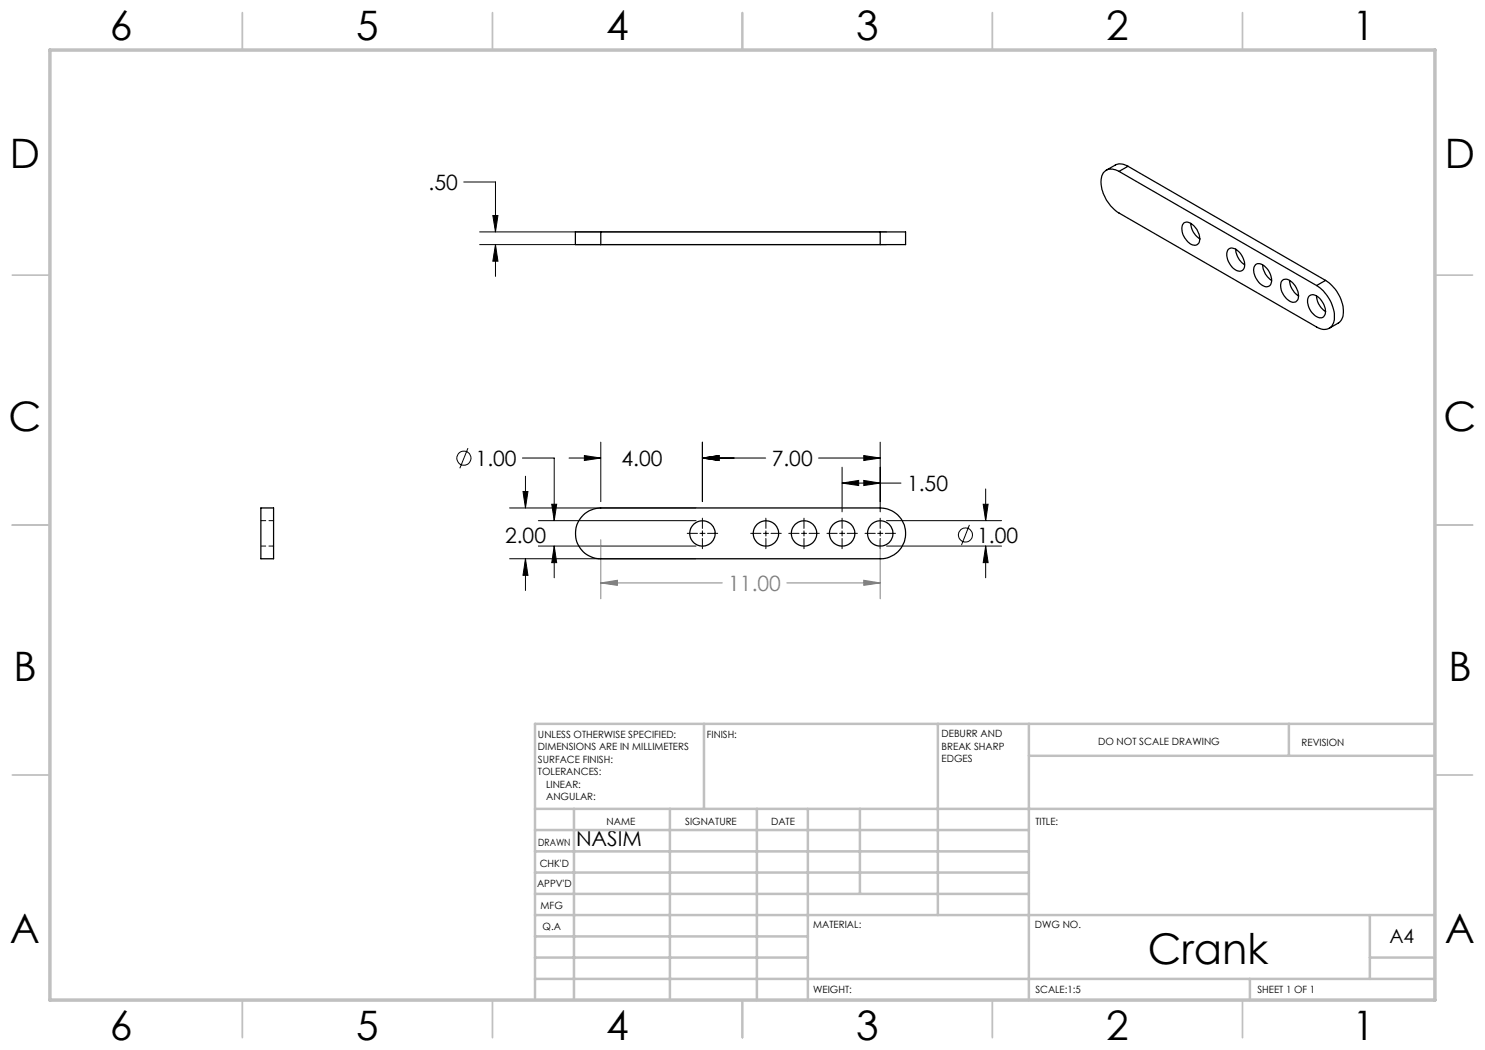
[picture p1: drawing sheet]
<svg xmlns="http://www.w3.org/2000/svg" width="297mm" height="210mm" viewBox="0 0 297 210" stroke-linecap="round" stroke-linejoin="round" font-family="sans-serif">
<g fill="none" stroke="#000" stroke-width=".2">
<path d="M92.7 36.4h6.4v10M95.9 46.4h81.4M95.9 48.9h81.4M98.6 43.1h1l-.5 3.3zM99.1 48.9l.5 3.3h-1zM99.1 48.9v6.4M93.6 89.6l-1.6 4.1M104.5 91.6h6.3v12.5M104.6 98.3h1l-.5 3.3zM105.1 95.2v6.4M113.8 91.6h6.4M116.9 91.1l3.3 .5-3.3 .5z"/>
<path d="M120.2 88.4v11.9M140.5 91.6l3.3-.5v1zM140.5 88.4v11.9M140.5 91.6h12.6M163.7 91.6h12.3M168.4 96.6l3.3-.5v1zM168.4 93.4v9M168.4 96.6h11.8M172.8 91.1l3.2 .5-3.2 .5zM172.8 96.1l3.2 .5-3.2 .5zM176 88.4v14M197.1 97.8v6.3"/>
<path d="M101.9 101.6h37.3M101.9 111.8h37.3M105.1 111.8l.5 3.3h-1zM105.1 111.8v6.3M107.7 109.2h31.5M107.7 104.1h31.5M110.3 100.9h1l-.5 3.2zM110.8 109.2l.5 3.3h-1zM110.8 109.2v6.4M137.4 106.7h2.1M140 106.7h1M140.5 103.6v2.1"/>
<path d="M140.5 106.2v1M140.5 107.7v2M141.5 106.7h2M150.1 106.7h2.1M152.7 106.7h1M153.2 103.6v2.1M153.2 106.2v1M153.2 107.7v2M154.2 106.7h2M157.8 106.7h2M160.3 106.7h1M160.8 103.6v2.1"/>
<path d="M160.8 106.2v1M160.8 107.7v2M161.8 106.7h2.1M165.4 106.7h2M167.9 106.7h1M168.4 103.6v2.1M168.4 106.2v1M168.4 107.7v2M169.4 106.7h2.1M173 106.7h2M175.5 106.7h1.1M176 103.6v2.1"/>
<path d="M176 106.2v1M176 107.7v2M177.1 106.7h2M177.3 109.2h23M177.3 104.1h23M193.9 105l-1.6 4M196.6 100.9h1l-.5 3.2zM197.1 109.2l.5 3.3h-1zM197.1 109.2v6.4"/>
<circle cx="92.8" cy="91.6" r="1.42"/>
<circle cx="193.1" cy="107" r="1.4"/>
</g>
<path d="M120.2 116.6l3.3-.5v1zM120.2 107.9v11.9M120.2 116.6h24.3M157.4 116.6h18.6M172.8 116.1l3.2 .5-3.2 .5zM176 107.9v11.9" fill="none" stroke="#808080" stroke-width=".2"/>
<g fill="none" stroke="#c0c0c0" stroke-width=".35">
<path d="M48.5 2.5v7.5M98.5 2.5v7.5M148.5 2.5v7.5M198.5 2.5v7.5M248.5 2.5v7.5M2.5 55h7.5M287 55h7.5M2.5 105h7.5M287 105h7.5M2.5 155h7.5M287 155h7.5M48.5 200v7.5"/>
<path d="M98.5 200v7.5M148.5 200v7.5M198.5 200v7.5M248.5 200v7.5"/>
</g>
<g fill="none" stroke="#c0c0c0" stroke-width=".5">
<path d="M140.8 144.8v17M187.6 144.8v38.2M205.8 144.8v55.2M205.8 151.2h81.2M257.8 144.8v6.4M287 144.8h-180v55.2M107 161.8h180M107 178.8h98.8M107 174.5h98.8M107 170.3h98.8M107 166h98.8M114.8 161.8v38.2"/>
<path d="M134 161.8v38.2M151.4 161.8v38.2M161.6 161.8v38.2M172 161.8v17M107 195.8h180M107 191.5h54.6M107 187.3h54.6M107 183h180M250 195.8v4.2M274 191.5h13M274 183v12.8"/>
</g>
<path d="M10 10h277v190h-277z" fill="none" stroke="#c0c0c0" stroke-width=".7"/>
<path d="M197.1 109.2l.5 3.3h-1zM196.6 100.9h1l-.5 3.2zM110.8 109.2l.5 3.3h-1zM110.3 100.9h1l-.5 3.2zM104.6 98.3h1l-.5 3.3zM105.1 111.8l.5 3.3h-1zM172.8 91.1l3.2 .5-3.2 .5zM140.5 91.6l3.3-.5v1zM168.4 96.6l3.3-.5v1zM172.8 96.1l3.2 .5-3.2 .5zM140.5 91.6l3.3-.5v1zM116.9 91.1l3.3 .5-3.3 .5zM98.6 43.1h1l-.5 3.3zM99.1 48.9l.5 3.3h-1z" fill="#000"/>
<path d="M120.2 116.6l3.3-.5v1zM172.8 116.1l3.2 .5-3.2 .5z" fill="#808080"/>
<g fill="none" stroke="#000" stroke-width=".25">
<path d="M223.8 34.3a2.35 2.35 0 0 0-3.1 .3 6.1 6.1 0 0 0 1.2 6.2l.9 1 1 .8 39.5 22.8a2.2 2.2 0 0 0 2.6 .2 2.2 2.2 0 0 0 1-2.5 7.9 7.9 0 0 0-3.6-6M223.8 34.3l39.5 22.8M225.6 33.3a2.64 2.64 0 0 0-2.5-.3l-1.8 1M225.6 33.3l-1.8 1M225.6 33.3l39.5 22.8M120.2 46.4h-5.1v2.5h5.1M120.2 48.9h55.8M120.2 46.4v2.5M120.2 46.4h55.8M176 46.4h5.1v2.5h-5.1M176 46.4v2.5M236.7 44.6a1.73 1.73 0 0 1 2.3 .8 2.96 2.96 0 0 1 .7 3.3 1.44 1.44 0 0 1-2.1-.3 3 3 0 0 1-.9-3.8z"/>
<path d="M238.2 44.7a3.9 3.9 0 0 0 1.8 3.1M245.6 49.9a1.45 1.45 0 0 1 2.2 .4 3.3 3.3 0 0 1 .9 3.6 1.56 1.56 0 0 1-2.4-.6 3.2 3.2 0 0 1-.7-3.4zM247.2 49.8a4 4 0 0 0 1.7 3.2M251.1 52.9a1.75 1.75 0 0 1 2.3 .8 3.1 3.1 0 0 1 .7 3.3 1.41 1.41 0 0 1-2.2-.4 3.3 3.3 0 0 1-.9-3.5zM252.5 53a3.9 3.9 0 0 0 1.8 3.1M256.4 56.2a1.41 1.41 0 0 1 2.1 .3 3.1 3.1 0 0 1 .9 3.6 1.23 1.23 0 0 1-1.8-.1 3.3 3.3 0 0 1-1.2-3.8zM257.9 56.1a3.9 3.9 0 0 0 1.8 3.1M261.8 59.3a1.41 1.41 0 0 1 2.1 .3 3.3 3.3 0 0 1 .9 3.6 1.37 1.37 0 0 1-2.1-.3 3.2 3.2 0 0 1-.9-3.6zM263.3 59.2a3.9 3.9 0 0 0 1.8 3.1M265.1 56.1a7.3 7.3 0 0 1 3.4 7.4l-.7 1-1.9 1.1M265.1 56.1l-1.8 1M52.2 101.6h2.5v10.2h-2.5z"/>
<path d="M116.7 103a5.4 5.4 0 0 1 3.5-1.4h55.8a5.1 5.1 0 0 1 5.1 5.1 5.1 5.1 0 0 1-5.1 5.1h-55.8a5.1 5.1 0 0 1-4.8-3.2 5.1 5.1 0 0 1 1.3-5.6z"/>
<circle cx="140.5" cy="106.7" r="2.53"/>
<circle cx="153.2" cy="106.7" r="2.53"/>
<circle cx="160.8" cy="106.7" r="2.53"/>
<circle cx="168.4" cy="106.7" r="2.53"/>
<circle cx="176" cy="106.7" r="2.53"/>
</g>
<path d="M52.2 109.2h2.5M54.7 104.1h-2.5" fill="none" stroke="#000" stroke-width=".2" stroke-dasharray="1.3 .6" stroke-dashoffset=".3"/>
<text font-size="8.5" x="229.6" y="192.7">Crank</text>
<g font-size="8.1">
<text x="22" y="8">6</text>
<text x="71.2" y="8">5</text>
<text x="121.2" y="8">4</text>
<text x="171.3" y="8">3</text>
<text x="221.3" y="8">2</text>
<text x="270.5" y="8">1</text>
<text x="2" y="33.6">D</text>
<text x="289" y="33.6">D</text>
<text x="1.7" y="86.1">C</text>
<text x="288.7" y="86.1">C</text>
<text x="2.7" y="136.1">B</text>
<text x="289.7" y="136.1">B</text>
<text x="2" y="188.6">A</text>
<text x="289" y="188.6">A</text>
<text x="22" y="208">6</text>
<text x="71.2" y="208">5</text>
<text x="121.2" y="208">4</text>
<text x="171.3" y="208">3</text>
<text x="221.3" y="208">2</text>
<text x="270.5" y="208">1</text>
</g>
<g font-size="4.2">
<text x="85.7" y="38">.50</text>
<text x="95.1" y="93.2">1.00</text>
<text x="124.3" y="93.2">4.00</text>
<text x="154.3" y="93.2">7.00</text>
<text x="181.4" y="98.2">1.50</text>
<text x="101" y="108.6">2.00</text>
<text x="195.4" y="108.5">1.00</text>
<text x="115.2" y="169.3">NASIM</text>
</g>
<text font-size="4.2" fill="#808080" x="145.6" y="118.2">11.00</text>
<text font-size="3.9" x="277.9" y="188.5">A4</text>
<g font-size="2">
<text x="107.6" y="147.6">UNLESS OTHERWISE SPECIFIED:</text>
<text x="141.4" y="147.6">FINISH:</text>
<text x="188.3" y="147.5">DEBURR AND</text>
<text x="188.3" y="150">BREAK SHARP</text>
<text x="219.6" y="149">DO NOT SCALE DRAWING</text>
<text x="260.3" y="149.2">REVISION</text>
<text x="107.6" y="150.1">DIMENSIONS ARE IN MILLIMETERS</text>
<text x="107.6" y="152.6">SURFACE FINISH:</text>
<text x="107.6" y="155.1">TOLERANCES:</text>
<text x="188.3" y="152.5">EDGES</text>
<text x="109.2" y="157.6">LINEAR:</text>
<text x="109.2" y="160.1">ANGULAR:</text>
<text x="121.3" y="165">NAME</text>
<text x="137" y="164.9">SIGNATURE</text>
<text x="154.2" y="164.9">DATE</text>
<text x="207.1" y="164.9">TITLE:</text>
<text x="107.6" y="169.1">DRAWN</text>
<text x="107.9" y="173.3">CHK'D</text>
<text x="107.4" y="177.4">APPV'D</text>
<text x="108.1" y="181.8">MFG</text>
<text x="108.5" y="186">Q.A</text>
<text x="162.6" y="185.5">MATERIAL:</text>
<text x="207" y="185.5">DWG NO.</text>
<text x="162.6" y="198.5">WEIGHT:</text>
<text x="207.1" y="198.6">SCALE:1:5</text>
<text x="251.5" y="198.6">SHEET 1 OF 1</text>
</g>
</svg>
